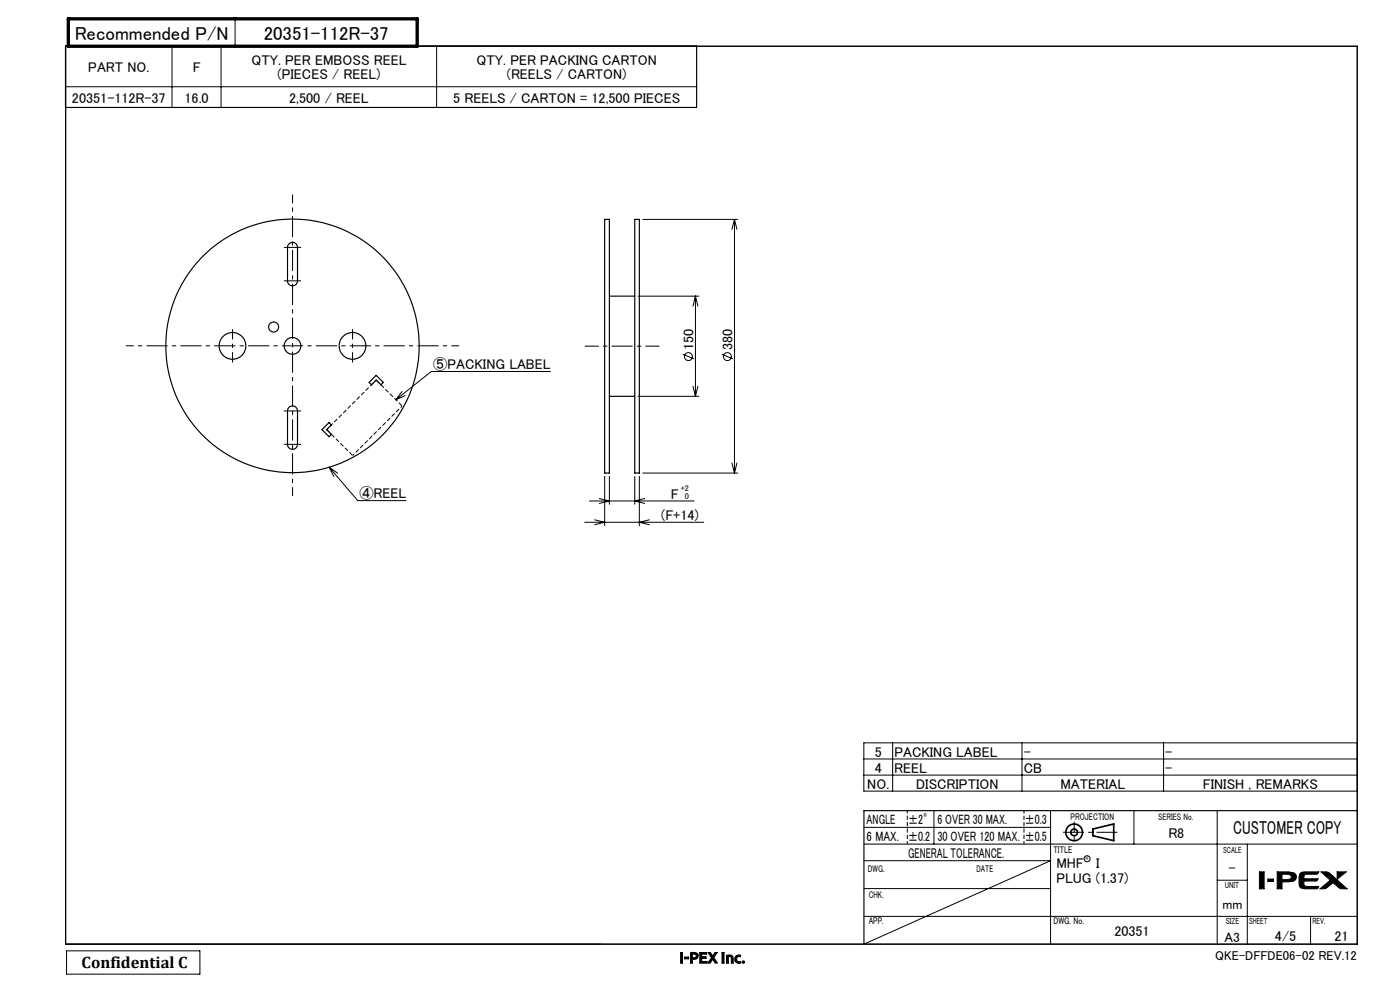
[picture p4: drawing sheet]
<svg xmlns="http://www.w3.org/2000/svg" width="420mm" height="297mm" viewBox="0 0 420 297" stroke-linecap="round" stroke-linejoin="round" font-family="sans-serif">
<g fill="none" stroke="#000" stroke-width=".3">
<path d="M19.7 13.9h387.5v269.1h-387.5zM51.6 13.8v18.4M66.3 13.8v18.4M70.5 5.6v8.3M131 13.8v18.4M19.6 26h189.4M85.3 74.2h4.9M192.8 65.8h28.5M220.3 65.8v76M220.3 65.8l.8 3M220.3 65.8l-.7 3M85.3 84.2h4.9"/>
<path d="M191.4 88.8h18.3M208.6 88.8v30M208.6 88.8l.8 3M208.6 88.8l-.7 3M120.6 117.3l-1.9 2.5M121.6 118.5l-2.9 1.3M165.1 111.3h-35.7l-10.7 8.5M191.4 118.8h18.3M204.8 106.2l3.4 1.4M207.9 115.8l.7 3M209.4 115.8l-.8 3M216.5 106.2l3.4 1.4"/>
<path d="M85.3 123.2h4.9M85.3 133.2h4.9M219.6 138.7l.7 3.1M221.1 138.7l-.8 3.1M98.7 140l8.6 10h14.5M98.7 140l2.6 1.8M98.7 140l1.5 2.8M175.4 156.5h35.7M176.8 150.1h31.4M178.4 155.8l3 .7-3 .8M179.8 149.4l3 .7-3 .8M181.4 142.8v14.7"/>
<path d="M182.8 142.8v8.3M190.4 142.8v8.3M191.8 142.8v14.7M192.8 141.8h28.5M193.4 149.4l-3 .7 3 .8M194.8 155.8l-3 .7 3 .8M259.2 227.5h148M259.2 232.3h148M267.8 222.6v14.5M306.6 222.6v14.5M349.1 222.6v14.5M407.2 222.6h-148v14.5h148"/>
<path d="M259.2 257.9h56l-56 25.1M259.2 253h148M259.2 248h56M280.2 243v10M315.2 243v40M340.2 243v10M365.2 243v40M374.2 253v30M259.2 274.6h148M259.2 266.3h56M365.2 263.8h9M377.8 261.3h1.4v5.1h-1.4z"/>
<path d="M380.4 263.5h1.6v.7h-1.6zM383.2 261.3h3.3l1.8 .4a1.38 1.38 0 0 1 0 2.3l-1.8 .3h-1.9v2.1h-1.4zM384.6 262l2.4 .2a.71 .71 0 0 1 0 1.3l-2.4 .1zM390 261.8l.6-.4 .9-.1h4.1l-.3 .6-.4 .1-3.5 .1-.2 .6v.7h4.2l-.4 .6-3.8 .1 .1 1.4 .7 .2h3.6l-.3 .6-3.8 .1-1.3-.3a4.8 4.8 0 0 1-.2-4.3zM393.2 274.6v8.4M396.3 261.3l2.1 .1 .5 .3 5.2 4.7a3.8 3.8 0 0 1-4.2-1.9l-2.2 1.8-1.7 .1 3.1-2.6zM401.1 261.3h2.8l-2.8 2.2zM20 285h40v7h-40zM204.2 285.5h.6v3.1h-.6zM205.4 286.8h1.2v.6h-1.2zM207.2 285.5l.4-.1a1.65 1.65 0 0 1 1.9 .7l-.2 .9-.5 .4-1.1 .1v1.1h-.5zM207.7 286l1.1 .2-.1 .7-1 .1z"/>
<path d="M209.9 285.5h2.1v.5h-1.5v.7h1.3v.5h-1.3v.9h1.6v.5h-2.2zM212.4 285.5h.7l.7 1 .7-1h.7l-1.1 1.5 1.1 1.6h-.6l-.8-1.1-.8 1.1h-.6l1.1-1.6zM216.6 285.5h.6v3.1h-.6zM217.9 286.3l.8-.1a.96 .96 0 0 1 1.3 1.1v1.3h-.6l-.1-1.7-.8-.2v1.9h-.6zM220.9 286.4l.8-.2 .5 .1-.1 .5-.6-.1-.4 .2-.1 .5 .1 .6 .4 .2 .7-.1 .1 .5-.9 .1-.8-.4-.1-.3a1.59 1.59 0 0 1 .4-1.6zM222.7 288.1h.6v.5h-.6z"/>
<circle cx="206.5" cy="106.9" r="1.18"/>
<circle cx="218.2" cy="106.9" r="1.18"/>
<circle cx="326.1" cy="257.4" r=".91"/>
</g>
<g fill="none" stroke="#000" stroke-width=".5">
<path d="M327.9 248.5l6.2-1.6v5.1l-6.2-1.5z"/>
<circle cx="322.2" cy="249.4" r="2.5"/>
<circle cx="322.3" cy="249.5" r="1.01"/>
</g>
<path d="M335.2 249.4h-16.3" fill="none" stroke="#000" stroke-width=".3" stroke-dasharray="6.3 1.3 1.3 1.3" stroke-dashoffset=".1" stroke-linecap="butt"/>
<path d="M322.3 246.3v6.5" fill="none" stroke="#000" stroke-width=".3" stroke-dasharray="6.3 1.3 1.3 1.3" stroke-dashoffset="3.2" stroke-linecap="butt"/>
<path d="M272.2 242.9v10M307.2 252.9v-10" fill="none" stroke="#000" stroke-width=".3" stroke-dasharray="1.3 .6" stroke-dashoffset=".4" stroke-linecap="butt"/>
<g fill="none" stroke="#000" stroke-width=".35">
<path d="M19.7 13.9h387.5v269.1h-387.5l-.1-269.2h189.4v18.4h-189.4M86.7 73.1a1.51 1.51 0 0 1 1.6-.3 1.51 1.51 0 0 1 1 1.4v10a1.5 1.5 0 0 1-1.5 1.5 1.5 1.5 0 0 1-1.5-1.5v-10.2zM181.4 65.8h1.4v76h-1.4zM190.4 65.8h1.4v76h-1.4zM182.8 88.8h7.6M110.7 114.6l2.2-2.1 2.1 2.1-.7 .7-1.4-1.4-1.5 1.4zM182.8 118.8h7.6M86.7 122.1a1.51 1.51 0 0 1 1.6-.3 1.51 1.51 0 0 1 1 1.4v10a1.5 1.5 0 0 1-1.5 1.5 1.5 1.5 0 0 1-1.5-1.5v-10.2zM98.7 126.6l.7 .7-1.4 1.5 1.4 1.4-.7 .7-2.1-2.1zM407.2 243h-148v40"/>
<circle cx="82.1" cy="98" r="1.51"/>
<circle cx="69.8" cy="103.7" r="4"/>
<circle cx="87.7" cy="103.7" r="2.5"/>
<circle cx="87.8" cy="103.7" r="38"/>
<circle cx="105.7" cy="103.7" r="4"/>
</g>
<g fill="#000">
<path d="M377.8 261.3v5.1h1.4v-5.1zM380.4 263.5v.7h1.6v-.7zM383.2 261.3v5.1h1.4v-2.1h1.9a1.8 1.8 0 0 0 2.4-1.6 1.88 1.88 0 0 0-2.4-1.4zM384.6 262l2.5 .2 .3 .5-.1 .5-.8 .4h-1.9zM390.1 261.6l-.4 .9v2.3a1.41 1.41 0 0 0 1.8 1.6h3.5l.4-.2 .2-.5h-3.8l-.5-.2-.1-1.4h3.7l.5-.7h-4.2v-.9l.6-.5h3.3l.5-.7h-4.2zM396.3 261.3l2.8 2.5-3.1 2.6 1.7-.1 2.2-1.8 2.1 1.8 2.1 .1-5.5-4.9zM401.1 261.3v2.2l2.8-2.2z" fill-rule="evenodd"/>
<path d="M204.2 285.5h.6v3.1h-.6zM205.4 286.8h1.2v.6h-1.2zM207.2 285.5h1.5l.8 .6-.1 .8-.2 .4-1.5 .2v1.1h-.5zM207.7 286v1h.7l.4-.2-.1-.8zM209.9 285.5h2.1v.5h-1.5v.7h1.3v.5h-1.3v.9h1.6v.5h-2.2zM212.4 285.5h.7l.7 1 .7-1h.7l-1.1 1.5 1.1 1.6h-.6l-.8-1.1-.8 1.1h-.6l1.1-1.6zM216.6 285.5h.6v3.1h-.6zM217.9 286.3l1.4-.1 .4 .2 .3 .7v1.5h-.6v-1.5l-.4-.4h-.5v1.9h-.6zM220.7 286.6l.8-.4 .7 .1-.1 .5h-.9l-.2 .9 .3 .5 .9-.1 .1 .5-1 .1-.7-.4-.2-1.1zM222.6 288.3a.4 .4 0 0 1 .8 0 .4 .4 0 0 1-.8 0z" fill-rule="evenodd"/>
</g>
<path d="M87.8 58.3v90.3" fill="none" stroke="#000" stroke-width=".3" stroke-dasharray="6.3 1.3 1.3 1.3" stroke-dashoffset="3.7" stroke-linecap="butt"/>
<path d="M175.4 103.7h22.4" fill="none" stroke="#000" stroke-width=".3" stroke-dasharray="6.3 1.3 1.3 1.3" stroke-dashoffset="2.1" stroke-linecap="butt"/>
<path d="M37.8 103.6h100" fill="none" stroke="#000" stroke-width=".3" stroke-dasharray="6.3 1.3 1.3 1.3" stroke-dashoffset="4" stroke-linecap="butt"/>
<path d="M69.8 108.6v-10M105.8 108.6v-10" fill="none" stroke="#000" stroke-width=".3" stroke-dasharray="6.3 1.3 1.3 1.3" stroke-dashoffset="3.3" stroke-linecap="butt"/>
<path d="M112.9 113.9l7.7 7.8M98 128.7l7.8 7.8" fill="none" stroke="#000" stroke-width=".3" stroke-dasharray="1.3 .6" stroke-dashoffset="-.1" stroke-linecap="butt"/>
<path d="M98 128.7l14.9-14.8M105.8 136.5l14.8-14.8" fill="none" stroke="#000" stroke-width=".3" stroke-dasharray="1.3 .6" stroke-dashoffset=".6" stroke-linecap="butt"/>
<path d="M20.5 5.6h104.7v8.3h-104.7z" fill="none" stroke="#000" stroke-width="1"/>
<g font-size="5.6">
<text x="22.4" y="12.1">Recommended P/N</text>
<text x="79.1" y="12.1">20351-112R-37</text>
<text x="370" y="250">CUSTOMER COPY</text>
</g>
<text font-size="4.9" x="24.5" y="290.2">Confidential C</text>
<g font-size="4.2">
<text x="26.5" y="21.7">PART NO.</text>
<text x="57.8" y="21.7">F</text>
<text x="75.4" y="19.6">QTY. PER EMBOSS REEL</text>
<text x="83.2" y="23.8">(PIECES / REEL)</text>
<text x="143" y="19.6">QTY. PER PACKING CARTON</text>
<text x="152" y="23.8">(REELS / CARTON)</text>
<text x="21.6" y="30.9">20351-112R-37</text>
<text x="55.4" y="30.9">16.0</text>
<text x="86.8" y="30.9">2,500 / REEL</text>
<text x="135.9" y="30.9">5 REELS / CARTON = 12,500 PIECES</text>
<text x="208.1" y="104.9" transform="rotate(-90 208.1 104.9)">150</text>
<text x="219.8" y="104.9" transform="rotate(-90 219.8 104.9)">380</text>
<text x="130" y="110.7">⑤PACKING LABEL</text>
<text x="107.9" y="149.4">④REEL</text>
<text x="201.3" y="149.5">F</text>
<text x="198.3" y="155.9">(F+14)</text>
<text x="262.4" y="226.8">5</text>
<text x="268.3" y="226.8">PACKING LABEL</text>
<text x="307.1" y="226.8">-</text>
<text x="349.6" y="226.8">-</text>
<text x="262.4" y="231.7">4</text>
<text x="268.3" y="231.7">REEL</text>
<text x="307.1" y="231.7">CB</text>
<text x="349.6" y="231.7">-</text>
<text x="260.2" y="236.5">NO.</text>
<text x="274.8" y="236.5">DISCRIPTION</text>
<text x="318.1" y="236.5">MATERIAL</text>
<text x="360.9" y="236.5">FINISH , REMARKS</text>
<text x="350.5" y="251.2">R8</text>
<text x="272.4" y="257">GENERAL TOLERANCE.</text>
<text x="316.9" y="260.3">MHF</text>
<text x="328.8" y="260.3">I</text>
<text x="368.6" y="261.7">-</text>
<text x="316.9" y="264.5">PLUG (1.37)</text>
<text x="334.3" y="280.6">20351</text>
<text x="382.5" y="282.1">4/5</text>
<text x="400.3" y="282.1">21</text>
</g>
<g font-size="4.1">
<text x="260" y="252">6 MAX.</text>
<text x="260" y="247">ANGLE</text>
<text x="272.5" y="247">±2°</text>
<text x="281.2" y="247">6 OVER 30 MAX.</text>
<text x="307.5" y="247">±0.3</text>
<text x="272.5" y="252">±0.2</text>
<text x="281.2" y="252">30 OVER 120 MAX.</text>
<text x="307.5" y="252">±0.5</text>
<text x="366.8" y="272.5">mm</text>
<text x="367.4" y="282.2">A3</text>
</g>
<text font-size="3.9" x="364.6" y="287.8">QKE-DFFDE06-02 REV.12</text>
<g font-size="2.9">
<text x="321.2" y="245.8">PROJECTION</text>
<text x="316.1" y="255.7">TITLE</text>
<text x="260.4" y="261.2">DWG.</text>
<text x="292.9" y="261.2">DATE</text>
<text x="260.6" y="269">CHK.</text>
<text x="260.6" y="277">APP.</text>
<text x="316.1" y="277">DWG. No.</text>
</g>
<text font-size="2.8" x="347.5" y="245.8">SERIES No.</text>
<g font-size="2.7">
<text x="366.9" y="255.7">SCALE</text>
<text x="367.4" y="266.1">UNIT</text>
<text x="367.7" y="277">SIZE</text>
<text x="374.7" y="277.1">SHEET</text>
<text x="393.8" y="277.1">REV.</text>
</g>
<g font-size="2.5">
<text x="204.2" y="147.1">+2</text>
<text x="205.4" y="149.5">0</text>
</g>
<text font-size="1.4" x="325.7" y="257.8">R</text>
</svg>
